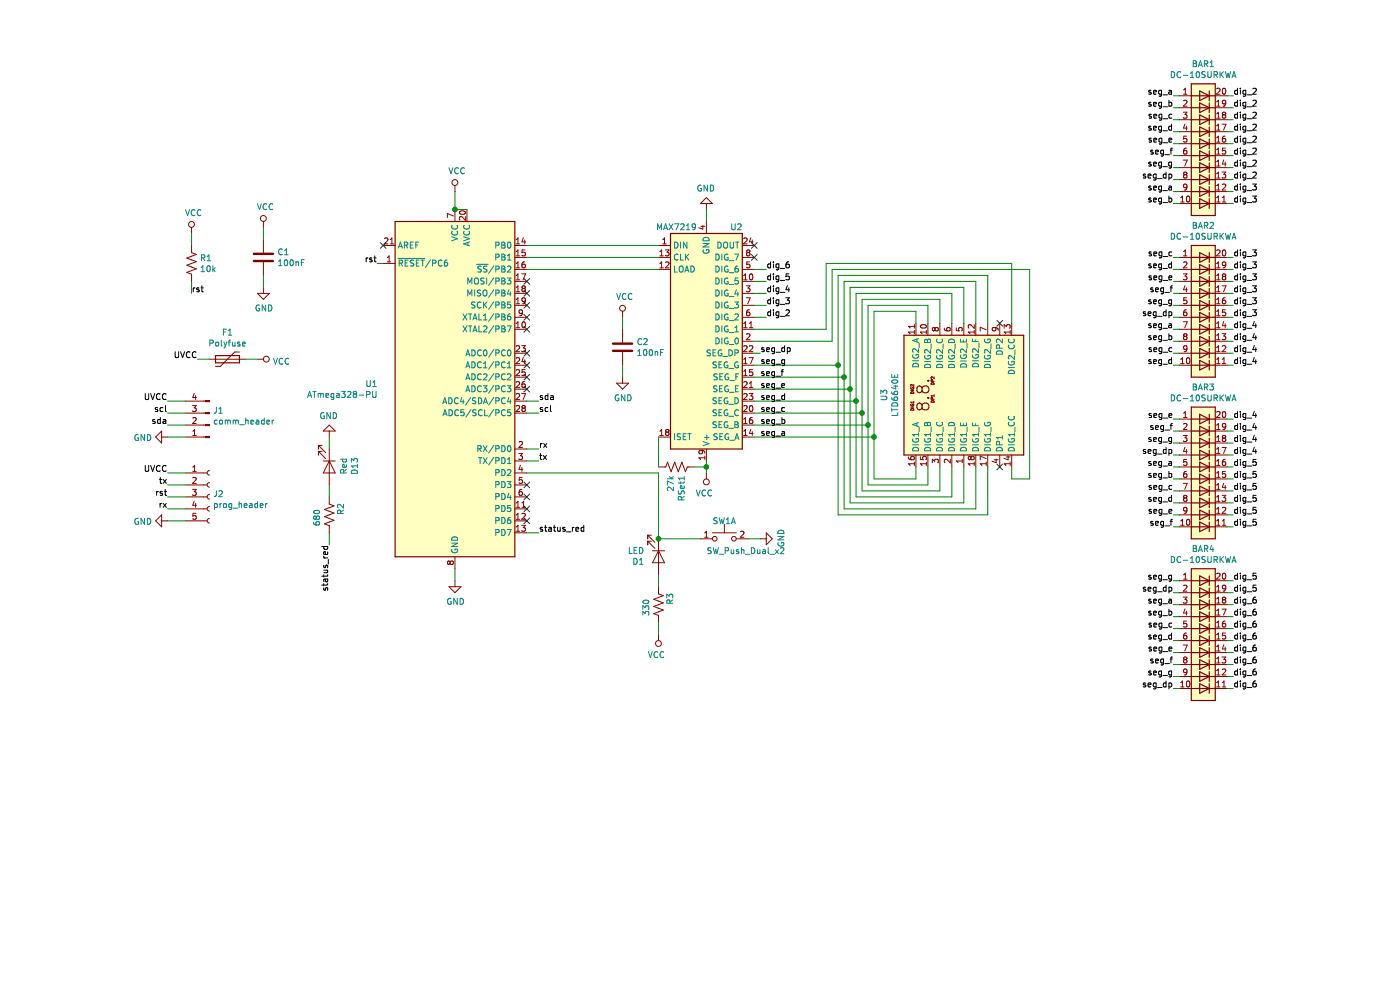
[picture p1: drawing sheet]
EESchema Schematic File Version 4
LIBS:NeedyCapacitorDischarge-cache
EELAYER 29 0
EELAYER END
$Descr A4 11693 8268
encoding utf-8
Sheet 1 1
Title ""
Date ""
Rev ""
Comp ""
Comment1 ""
Comment2 ""
Comment3 ""
Comment4 ""
$EndDescr
$Comp
L MCU_Microchip_ATmega:ATmega328-PU U1
U 1 1
P 3800 3250
F 0 "U1" H 3156 3296 50  0000 R CNN
F 1 "ATmega328-PU" H 3156 3205 50  0000 R CNN
F 2 "Package_DIP:DIP-28_W7.62mm" H 3800 3250 50  0001 C CIN
F 3 "http://ww1.microchip.com/downloads/en/DeviceDoc/ATmega328_P%20AVR%20MCU%20with%20picoPower%20Technology%20Data%20Sheet%2040001984A.pdf" H 3800 3250 50  0001 C CNN
	1    3800 3250
	1    0    0    -1  
$EndComp
$Comp
L Device:C C1
U 1 1
P 2200 2150
F 0 "C1" H 2315 2196 50  0000 L CNN
F 1 "100nF" H 2315 2105 50  0000 L CNN
F 2 "" H 2238 2000 50  0001 C CNN
F 3 "~" H 2200 2150 50  0001 C CNN
	1    2200 2150
	1    0    0    -1  
$EndComp
Wire Wire Line
	3900 1750 3800 1750
$Comp
L power:VCC #PWR08
U 1 1
P 3800 1600
F 0 "#PWR08" H 3800 1450 50  0001 C CNN
F 1 "VCC" H 3817 1773 50  0000 C CNN
F 2 "" H 3800 1600 50  0001 C CNN
F 3 "" H 3800 1600 50  0001 C CNN
	1    3800 1600
	1    0    0    -1  
$EndComp
$Comp
L power:GND #PWR09
U 1 1
P 3800 4850
F 0 "#PWR09" H 3800 4600 50  0001 C CNN
F 1 "GND" H 3805 4677 50  0000 C CNN
F 2 "" H 3800 4850 50  0001 C CNN
F 3 "" H 3800 4850 50  0001 C CNN
	1    3800 4850
	1    0    0    -1  
$EndComp
Wire Wire Line
	3800 1750 3800 1600
Connection ~ 3800 1750
$Comp
L power:VCC #PWR06
U 1 1
P 2200 1900
F 0 "#PWR06" H 2200 1750 50  0001 C CNN
F 1 "VCC" H 2217 2073 50  0000 C CNN
F 2 "" H 2200 1900 50  0001 C CNN
F 3 "" H 2200 1900 50  0001 C CNN
	1    2200 1900
	1    0    0    -1  
$EndComp
Wire Wire Line
	3800 4850 3800 4750
$Comp
L power:GND #PWR07
U 1 1
P 2200 2400
F 0 "#PWR07" H 2200 2150 50  0001 C CNN
F 1 "GND" H 2205 2227 50  0000 C CNN
F 2 "" H 2200 2400 50  0001 C CNN
F 3 "" H 2200 2400 50  0001 C CNN
	1    2200 2400
	1    0    0    -1  
$EndComp
Wire Wire Line
	2200 2400 2200 2300
Wire Wire Line
	2200 2000 2200 1900
$Comp
L power:VCC #PWR05
U 1 1
P 1600 1950
F 0 "#PWR05" H 1600 1800 50  0001 C CNN
F 1 "VCC" H 1617 2123 50  0000 C CNN
F 2 "" H 1600 1950 50  0001 C CNN
F 3 "" H 1600 1950 50  0001 C CNN
	1    1600 1950
	1    0    0    -1  
$EndComp
Wire Wire Line
	1600 2050 1600 1950
Wire Wire Line
	1600 2350 1600 2450
Text Label 1600 2450 0    50   ~ 0
rst
Wire Wire Line
	3200 2200 3150 2200
Text Label 3150 2200 2    50   ~ 0
rst
$Comp
L Connector:Conn_01x05_Female J2
U 1 1
P 1750 4150
F 0 "J2" H 1778 4176 50  0000 L CNN
F 1 "prog_header" H 1778 4085 50  0000 L CNN
F 2 "" H 1750 4150 50  0001 C CNN
F 3 "~" H 1750 4150 50  0001 C CNN
	1    1750 4150
	1    0    0    -1  
$EndComp
$Comp
L Connector:Conn_01x04_Male J1
U 1 1
P 1750 3550
F 0 "J1" H 1722 3432 50  0000 R CNN
F 1 "comm_header" H 1722 3523 50  0000 R CNN
F 2 "" H 1750 3550 50  0001 C CNN
F 3 "~" H 1750 3550 50  0001 C CNN
	1    1750 3550
	-1   0    0    1   
$EndComp
$Comp
L power:VCC #PWR01
U 1 1
P 2150 3000
F 0 "#PWR01" H 2150 2850 50  0001 C CNN
F 1 "VCC" V 2168 3127 50  0000 L CNN
F 2 "" H 2150 3000 50  0001 C CNN
F 3 "" H 2150 3000 50  0001 C CNN
	1    2150 3000
	0    1    1    0   
$EndComp
$Comp
L power:GND #PWR02
U 1 1
P 1400 3650
F 0 "#PWR02" H 1400 3400 50  0001 C CNN
F 1 "GND" V 1405 3522 50  0000 R CNN
F 2 "" H 1400 3650 50  0001 C CNN
F 3 "" H 1400 3650 50  0001 C CNN
	1    1400 3650
	0    1    1    0   
$EndComp
$Comp
L power:GND #PWR04
U 1 1
P 1400 4350
F 0 "#PWR04" H 1400 4100 50  0001 C CNN
F 1 "GND" V 1405 4222 50  0000 R CNN
F 2 "" H 1400 4350 50  0001 C CNN
F 3 "" H 1400 4350 50  0001 C CNN
	1    1400 4350
	0    1    1    0   
$EndComp
Wire Wire Line
	1550 4150 1400 4150
Wire Wire Line
	1550 3950 1400 3950
Wire Wire Line
	1400 4350 1550 4350
Wire Wire Line
	1550 3650 1400 3650
Wire Wire Line
	1400 3350 1550 3350
Text Label 1400 4150 2    50   ~ 0
rst
Wire Wire Line
	4400 3450 4500 3450
Text Label 4500 3450 0    50   ~ 0
scl
Wire Wire Line
	4400 3750 4500 3750
Text Label 4500 3850 0    50   ~ 0
tx
Text Label 4500 3750 0    50   ~ 0
rx
Wire Wire Line
	4500 3850 4400 3850
Wire Wire Line
	1550 3450 1400 3450
Wire Wire Line
	1400 3550 1550 3550
Wire Wire Line
	1550 4050 1400 4050
Wire Wire Line
	1400 4250 1550 4250
Text Label 1400 3550 2    50   ~ 0
sda
Text Label 1400 3450 2    50   ~ 0
scl
Text Label 1400 4250 2    50   ~ 0
rx
Text Label 1400 4050 2    50   ~ 0
tx
$Comp
L Device:R_US R1
U 1 1
P 1600 2200
F 0 "R1" H 1668 2246 50  0000 L CNN
F 1 "10k" H 1668 2155 50  0000 L CNN
F 2 "" V 1640 2190 50  0001 C CNN
F 3 "~" H 1600 2200 50  0001 C CNN
	1    1600 2200
	1    0    0    -1  
$EndComp
NoConn ~ 3200 2050
Wire Wire Line
	4400 3350 4500 3350
Text Label 4500 3350 0    50   ~ 0
sda
$Comp
L power:GND #PWR011
U 1 1
P 2750 3650
F 0 "#PWR011" H 2750 3400 50  0001 C CNN
F 1 "GND" H 2755 3477 50  0000 C CNN
F 2 "" H 2750 3650 50  0001 C CNN
F 3 "" H 2750 3650 50  0001 C CNN
	1    2750 3650
	-1   0    0    1   
$EndComp
Wire Wire Line
	2750 3650 2750 3750
Wire Wire Line
	2750 4450 2750 4550
Wire Wire Line
	4400 4450 4500 4450
Text Label 4500 4450 0    50   ~ 0
status_red
Text Label 2750 4550 3    50   ~ 0
status_red
$Comp
L Display_Character:DC56-11EWA U3
U 1 1
P 8050 3300
F 0 "U3" H 8050 3967 50  0000 C CNN
F 1 "LTD6640E" H 8050 3876 50  0000 C CNN
F 2 "Display_7Segment:DA56-11SURKWA" H 8070 2650 50  0001 C CNN
F 3 "http://www.kingbrightusa.com/images/catalog/SPEC/DC56-11EWA.pdf" H 7930 3400 50  0001 C CNN
	1    8050 3300
	0    -1   -1   0   
$EndComp
$Comp
L Driver_LED:MAX7219 U2
U 1 1
P 5900 2850
F 0 "U2" H 6150 1900 50  0000 C CNN
F 1 "MAX7219" H 5650 1900 50  0000 C CNN
F 2 "" H 5850 2900 50  0001 C CNN
F 3 "https://datasheets.maximintegrated.com/en/ds/MAX7219-MAX7221.pdf" H 5950 2700 50  0001 C CNN
	1    5900 2850
	1    0    0    1   
$EndComp
$Comp
L Device:R_US RSet1
U 1 1
P 5650 3900
F 0 "RSet1" H 5718 3946 50  0000 L CNN
F 1 "27k" H 5718 3855 50  0000 L CNN
F 2 "" V 5690 3890 50  0001 C CNN
F 3 "~" H 5650 3900 50  0001 C CNN
	1    5650 3900
	0    1    1    0   
$EndComp
Wire Wire Line
	4400 2050 5500 2050
Wire Wire Line
	5500 2150 4400 2150
Wire Wire Line
	4400 2250 5500 2250
$Comp
L power:VCC #PWR015
U 1 1
P 5900 3950
F 0 "#PWR015" H 5900 3800 50  0001 C CNN
F 1 "VCC" H 5917 4123 50  0000 C CNN
F 2 "" H 5900 3950 50  0001 C CNN
F 3 "" H 5900 3950 50  0001 C CNN
	1    5900 3950
	-1   0    0    1   
$EndComp
$Comp
L power:GND #PWR014
U 1 1
P 5900 1750
F 0 "#PWR014" H 5900 1500 50  0001 C CNN
F 1 "GND" H 5905 1577 50  0000 C CNN
F 2 "" H 5900 1750 50  0001 C CNN
F 3 "" H 5900 1750 50  0001 C CNN
	1    5900 1750
	-1   0    0    1   
$EndComp
Wire Wire Line
	5900 1750 5900 1850
Wire Wire Line
	5900 3850 5900 3900
Wire Wire Line
	5500 3900 5500 3650
Wire Wire Line
	5800 3900 5900 3900
Connection ~ 5900 3900
Wire Wire Line
	5900 3900 5900 3950
$Comp
L Device:C C2
U 1 1
P 5200 2900
F 0 "C2" H 5315 2946 50  0000 L CNN
F 1 "100nF" H 5315 2855 50  0000 L CNN
F 2 "" H 5238 2750 50  0001 C CNN
F 3 "~" H 5200 2900 50  0001 C CNN
	1    5200 2900
	1    0    0    -1  
$EndComp
$Comp
L power:VCC #PWR012
U 1 1
P 5200 2650
F 0 "#PWR012" H 5200 2500 50  0001 C CNN
F 1 "VCC" H 5217 2823 50  0000 C CNN
F 2 "" H 5200 2650 50  0001 C CNN
F 3 "" H 5200 2650 50  0001 C CNN
	1    5200 2650
	1    0    0    -1  
$EndComp
$Comp
L power:GND #PWR013
U 1 1
P 5200 3150
F 0 "#PWR013" H 5200 2900 50  0001 C CNN
F 1 "GND" H 5205 2977 50  0000 C CNN
F 2 "" H 5200 3150 50  0001 C CNN
F 3 "" H 5200 3150 50  0001 C CNN
	1    5200 3150
	1    0    0    -1  
$EndComp
Wire Wire Line
	5200 3150 5200 3050
Wire Wire Line
	5200 2650 5200 2750
Wire Wire Line
	7650 3900 7650 4000
Wire Wire Line
	7650 4000 7300 4000
Wire Wire Line
	7300 4000 7300 3650
Wire Wire Line
	7300 3650 6300 3650
Wire Wire Line
	7650 2700 7650 2600
Wire Wire Line
	7650 2600 7300 2600
Wire Wire Line
	7300 2600 7300 3650
Connection ~ 7300 3650
Wire Wire Line
	7750 3900 7750 4050
Wire Wire Line
	7750 4050 7250 4050
Wire Wire Line
	7250 4050 7250 3550
Wire Wire Line
	7250 3550 6300 3550
Wire Wire Line
	6300 3450 7200 3450
Wire Wire Line
	7200 3450 7200 4100
Wire Wire Line
	7200 4100 7850 4100
Wire Wire Line
	7850 4100 7850 3900
Wire Wire Line
	7950 3900 7950 4150
Wire Wire Line
	7950 4150 7150 4150
Wire Wire Line
	7150 4150 7150 3350
Wire Wire Line
	7150 3350 6300 3350
Wire Wire Line
	6300 3250 7100 3250
Wire Wire Line
	7100 3250 7100 4200
Wire Wire Line
	7100 4200 8050 4200
Wire Wire Line
	8050 4200 8050 3900
Wire Wire Line
	8150 3900 8150 4250
Wire Wire Line
	8150 4250 7050 4250
Wire Wire Line
	7050 4250 7050 3150
Wire Wire Line
	7050 3150 6300 3150
Wire Wire Line
	7000 4300 8250 4300
Wire Wire Line
	8250 4300 8250 3900
Wire Wire Line
	7750 2700 7750 2550
Wire Wire Line
	7750 2550 7250 2550
Wire Wire Line
	7250 2550 7250 3550
Connection ~ 7250 3550
Wire Wire Line
	7200 3450 7200 2500
Wire Wire Line
	7200 2500 7850 2500
Wire Wire Line
	7850 2500 7850 2700
Connection ~ 7200 3450
Wire Wire Line
	7950 2700 7950 2450
Wire Wire Line
	7950 2450 7150 2450
Wire Wire Line
	7150 2450 7150 3350
Connection ~ 7150 3350
Wire Wire Line
	7100 3250 7100 2400
Wire Wire Line
	7100 2400 8050 2400
Wire Wire Line
	8050 2400 8050 2700
Connection ~ 7100 3250
Wire Wire Line
	8150 2700 8150 2350
Wire Wire Line
	8150 2350 7050 2350
Wire Wire Line
	7050 2350 7050 3150
Connection ~ 7050 3150
Wire Wire Line
	7000 2300 8250 2300
Wire Wire Line
	8250 2300 8250 2700
NoConn ~ 8350 3900
NoConn ~ 8350 2700
Wire Wire Line
	8450 3900 8450 4000
Wire Wire Line
	8450 4000 8600 4000
Wire Wire Line
	8600 4000 8600 2250
Wire Wire Line
	8600 2250 6950 2250
Wire Wire Line
	6950 2250 6950 2850
Wire Wire Line
	6950 2850 6300 2850
Wire Wire Line
	6300 2750 6900 2750
Wire Wire Line
	6900 2750 6900 2200
Wire Wire Line
	6900 2200 8450 2200
Wire Wire Line
	8450 2200 8450 2700
Wire Wire Line
	7000 2300 7000 3050
Text Label 6350 3250 0    50   ~ 0
seg_e
Text Label 6350 3350 0    50   ~ 0
seg_d
Text Label 6350 3450 0    50   ~ 0
seg_c
Text Label 6350 3550 0    50   ~ 0
seg_b
Text Label 6350 3650 0    50   ~ 0
seg_a
Wire Wire Line
	6300 2650 6400 2650
Wire Wire Line
	6300 2550 6400 2550
Text Label 6400 2650 0    50   ~ 0
dig_2
Text Label 6400 2550 0    50   ~ 0
dig_3
NoConn ~ 4400 2350
NoConn ~ 4400 2450
NoConn ~ 4400 2550
NoConn ~ 4400 2650
NoConn ~ 4400 2750
NoConn ~ 4400 2950
NoConn ~ 4400 3050
NoConn ~ 4400 3150
NoConn ~ 4400 3250
Wire Wire Line
	6300 3050 7000 3050
Connection ~ 7000 3050
Wire Wire Line
	7000 3050 7000 4300
NoConn ~ 6300 2050
$Comp
L Device:LED D13
U 1 1
P 2750 3900
F 0 "D13" H 2743 4116 50  0000 C CNN
F 1 "Red" H 2743 4025 50  0000 C CNN
F 2 "" H 2750 3900 50  0001 C CNN
F 3 "~" H 2750 3900 50  0001 C CNN
	1    2750 3900
	0    1    1    0   
$EndComp
NoConn ~ 4400 4350
$Comp
L LED:HDSP-4830_2 BAR1
U 1 1
P 10050 1200
F 0 "BAR1" H 10050 1867 50  0000 C CNN
F 1 "DC-10SURKWA" H 10050 1776 50  0000 C CNN
F 2 "Display:HDSP-4830" H 10050 400 50  0001 C CNN
F 3 "https://docs.broadcom.com/docs/AV02-1798EN" H 8050 1400 50  0001 C CNN
	1    10050 1200
	1    0    0    -1  
$EndComp
Wire Wire Line
	9850 800  9800 800 
Wire Wire Line
	9850 900  9800 900 
Wire Wire Line
	9800 1000 9850 1000
Wire Wire Line
	9850 1100 9800 1100
Wire Wire Line
	9800 1200 9850 1200
Wire Wire Line
	9800 1300 9850 1300
Wire Wire Line
	9800 1400 9850 1400
Wire Wire Line
	9800 1500 9850 1500
Wire Wire Line
	9800 1600 9850 1600
Wire Wire Line
	9800 1700 9850 1700
Wire Wire Line
	10300 800  10250 800 
Wire Wire Line
	10300 900  10250 900 
Wire Wire Line
	10300 1000 10250 1000
Wire Wire Line
	10300 1100 10250 1100
Wire Wire Line
	10300 1200 10250 1200
Wire Wire Line
	10300 1300 10250 1300
Wire Wire Line
	10300 1400 10250 1400
Wire Wire Line
	10300 1500 10250 1500
Wire Wire Line
	10300 1600 10250 1600
Wire Wire Line
	10300 1700 10250 1700
$Comp
L LED:HDSP-4830_2 BAR2
U 1 1
P 10050 2550
F 0 "BAR2" H 10050 3217 50  0000 C CNN
F 1 "DC-10SURKWA" H 10050 3126 50  0000 C CNN
F 2 "Display:HDSP-4830" H 10050 1750 50  0001 C CNN
F 3 "https://docs.broadcom.com/docs/AV02-1798EN" H 8050 2750 50  0001 C CNN
	1    10050 2550
	1    0    0    -1  
$EndComp
Wire Wire Line
	9850 2150 9800 2150
Wire Wire Line
	9850 2250 9800 2250
Wire Wire Line
	9800 2350 9850 2350
Wire Wire Line
	9850 2450 9800 2450
Wire Wire Line
	9800 2550 9850 2550
Wire Wire Line
	9800 2650 9850 2650
Wire Wire Line
	9800 2750 9850 2750
Wire Wire Line
	9800 2850 9850 2850
Wire Wire Line
	9800 2950 9850 2950
Wire Wire Line
	9800 3050 9850 3050
Wire Wire Line
	10300 2150 10250 2150
Wire Wire Line
	10300 2250 10250 2250
Wire Wire Line
	10300 2350 10250 2350
Wire Wire Line
	10300 2450 10250 2450
Wire Wire Line
	10300 2550 10250 2550
Wire Wire Line
	10300 2650 10250 2650
Wire Wire Line
	10300 2750 10250 2750
Wire Wire Line
	10300 2850 10250 2850
Wire Wire Line
	10300 2950 10250 2950
Wire Wire Line
	10300 3050 10250 3050
$Comp
L LED:HDSP-4830_2 BAR3
U 1 1
P 10050 3900
F 0 "BAR3" H 10050 4567 50  0000 C CNN
F 1 "DC-10SURKWA" H 10050 4476 50  0000 C CNN
F 2 "Display:HDSP-4830" H 10050 3100 50  0001 C CNN
F 3 "https://docs.broadcom.com/docs/AV02-1798EN" H 8050 4100 50  0001 C CNN
	1    10050 3900
	1    0    0    -1  
$EndComp
Wire Wire Line
	9850 3500 9800 3500
Wire Wire Line
	9850 3600 9800 3600
Wire Wire Line
	9800 3700 9850 3700
Wire Wire Line
	9850 3800 9800 3800
Wire Wire Line
	9800 3900 9850 3900
Wire Wire Line
	9800 4000 9850 4000
Wire Wire Line
	9800 4100 9850 4100
Wire Wire Line
	9800 4200 9850 4200
Wire Wire Line
	9800 4300 9850 4300
Wire Wire Line
	9800 4400 9850 4400
Wire Wire Line
	10300 3500 10250 3500
Wire Wire Line
	10300 3600 10250 3600
Wire Wire Line
	10300 3700 10250 3700
Wire Wire Line
	10300 3800 10250 3800
Wire Wire Line
	10300 3900 10250 3900
Wire Wire Line
	10300 4000 10250 4000
Wire Wire Line
	10300 4100 10250 4100
Wire Wire Line
	10300 4200 10250 4200
Wire Wire Line
	10300 4300 10250 4300
Wire Wire Line
	10300 4400 10250 4400
$Comp
L LED:HDSP-4830_2 BAR4
U 1 1
P 10050 5250
F 0 "BAR4" H 10050 5917 50  0000 C CNN
F 1 "DC-10SURKWA" H 10050 5826 50  0000 C CNN
F 2 "Display:HDSP-4830" H 10050 4450 50  0001 C CNN
F 3 "https://docs.broadcom.com/docs/AV02-1798EN" H 8050 5450 50  0001 C CNN
	1    10050 5250
	1    0    0    -1  
$EndComp
Wire Wire Line
	9850 4850 9800 4850
Wire Wire Line
	9850 4950 9800 4950
Wire Wire Line
	9800 5050 9850 5050
Wire Wire Line
	9850 5150 9800 5150
Wire Wire Line
	9800 5250 9850 5250
Wire Wire Line
	9800 5350 9850 5350
Wire Wire Line
	9800 5450 9850 5450
Wire Wire Line
	9800 5550 9850 5550
Wire Wire Line
	9800 5650 9850 5650
Wire Wire Line
	9800 5750 9850 5750
Wire Wire Line
	10300 4850 10250 4850
Wire Wire Line
	10300 4950 10250 4950
Wire Wire Line
	10300 5050 10250 5050
Wire Wire Line
	10300 5150 10250 5150
Wire Wire Line
	10300 5250 10250 5250
Wire Wire Line
	10300 5350 10250 5350
Wire Wire Line
	10300 5450 10250 5450
Wire Wire Line
	10300 5550 10250 5550
Wire Wire Line
	10300 5650 10250 5650
Wire Wire Line
	10300 5750 10250 5750
Text Label 6350 3150 0    50   ~ 0
seg_f
Text Label 6350 3050 0    50   ~ 0
seg_g
Text Label 6350 2950 0    50   ~ 0
seg_dp
Wire Wire Line
	6350 2950 6300 2950
Wire Wire Line
	6400 2450 6300 2450
Wire Wire Line
	6400 2350 6300 2350
Wire Wire Line
	6400 2250 6300 2250
Text Label 6400 2450 0    50   ~ 0
dig_4
Text Label 6400 2350 0    50   ~ 0
dig_5
Text Label 6400 2250 0    50   ~ 0
dig_6
Text Label 10300 800  0    50   ~ 0
dig_2
Text Label 10300 900  0    50   ~ 0
dig_2
Text Label 10300 1000 0    50   ~ 0
dig_2
Text Label 10300 1100 0    50   ~ 0
dig_2
Text Label 10300 1200 0    50   ~ 0
dig_2
Text Label 10300 1300 0    50   ~ 0
dig_2
Text Label 10300 1400 0    50   ~ 0
dig_2
Text Label 10300 1500 0    50   ~ 0
dig_2
Text Label 10300 1600 0    50   ~ 0
dig_3
Text Label 10300 1700 0    50   ~ 0
dig_3
Text Label 10300 2150 0    50   ~ 0
dig_3
Text Label 10300 2250 0    50   ~ 0
dig_3
Text Label 10300 2350 0    50   ~ 0
dig_3
Text Label 10300 2450 0    50   ~ 0
dig_3
Text Label 10300 2550 0    50   ~ 0
dig_3
Text Label 10300 2650 0    50   ~ 0
dig_3
Text Label 10300 2750 0    50   ~ 0
dig_4
Text Label 10300 2850 0    50   ~ 0
dig_4
Text Label 10300 2950 0    50   ~ 0
dig_4
Text Label 10300 3050 0    50   ~ 0
dig_4
Text Label 10300 3500 0    50   ~ 0
dig_4
Text Label 10300 3600 0    50   ~ 0
dig_4
Text Label 10300 3700 0    50   ~ 0
dig_4
Text Label 10300 3800 0    50   ~ 0
dig_4
Text Label 10300 3900 0    50   ~ 0
dig_5
Text Label 10300 4000 0    50   ~ 0
dig_5
Text Label 10300 4100 0    50   ~ 0
dig_5
Text Label 10300 4200 0    50   ~ 0
dig_5
Text Label 10300 4300 0    50   ~ 0
dig_5
Text Label 10300 4400 0    50   ~ 0
dig_5
Text Label 10300 4850 0    50   ~ 0
dig_5
Text Label 10300 4950 0    50   ~ 0
dig_5
NoConn ~ 6300 2150
Text Label 10300 5050 0    50   ~ 0
dig_6
Text Label 10300 5150 0    50   ~ 0
dig_6
Text Label 10300 5250 0    50   ~ 0
dig_6
Text Label 10300 5350 0    50   ~ 0
dig_6
Text Label 10300 5450 0    50   ~ 0
dig_6
Text Label 10300 5550 0    50   ~ 0
dig_6
Text Label 10300 5650 0    50   ~ 0
dig_6
Text Label 10300 5750 0    50   ~ 0
dig_6
Text Label 9800 800  2    50   ~ 0
seg_a
Text Label 9800 1600 2    50   ~ 0
seg_a
Text Label 9800 2750 2    50   ~ 0
seg_a
Text Label 9800 3900 2    50   ~ 0
seg_a
Text Label 9800 5050 2    50   ~ 0
seg_a
Text Label 9800 900  2    50   ~ 0
seg_b
Text Label 9800 1000 2    50   ~ 0
seg_c
Text Label 9800 1100 2    50   ~ 0
seg_d
Text Label 9800 1200 2    50   ~ 0
seg_e
Text Label 9800 1300 2    50   ~ 0
seg_f
Text Label 9800 1400 2    50   ~ 0
seg_g
Text Label 9800 1500 2    50   ~ 0
seg_dp
Text Label 9800 1700 2    50   ~ 0
seg_b
Text Label 9800 2150 2    50   ~ 0
seg_c
Text Label 9800 2250 2    50   ~ 0
seg_d
Text Label 9800 2350 2    50   ~ 0
seg_e
Text Label 9800 2450 2    50   ~ 0
seg_f
Text Label 9800 2550 2    50   ~ 0
seg_g
Text Label 9800 2650 2    50   ~ 0
seg_dp
Text Label 9800 2850 2    50   ~ 0
seg_b
Text Label 9800 2950 2    50   ~ 0
seg_c
Text Label 9800 3050 2    50   ~ 0
seg_d
Text Label 9800 3500 2    50   ~ 0
seg_e
Text Label 9800 3600 2    50   ~ 0
seg_f
Text Label 9800 3700 2    50   ~ 0
seg_g
Text Label 9800 3800 2    50   ~ 0
seg_dp
Text Label 9800 4000 2    50   ~ 0
seg_b
Text Label 9800 4100 2    50   ~ 0
seg_c
Text Label 9800 4200 2    50   ~ 0
seg_d
Text Label 9800 4300 2    50   ~ 0
seg_e
Text Label 9800 4400 2    50   ~ 0
seg_f
Text Label 9800 4850 2    50   ~ 0
seg_g
Text Label 9800 4950 2    50   ~ 0
seg_dp
Text Label 9800 5150 2    50   ~ 0
seg_b
Text Label 9800 5250 2    50   ~ 0
seg_c
Text Label 9800 5350 2    50   ~ 0
seg_d
Text Label 9800 5450 2    50   ~ 0
seg_e
Text Label 9800 5550 2    50   ~ 0
seg_f
Text Label 9800 5650 2    50   ~ 0
seg_g
Text Label 9800 5750 2    50   ~ 0
seg_dp
$Comp
L Device:LED D1
U 1 1
P 5500 4650
F 0 "D1" V 5539 4533 50  0000 R CNN
F 1 "LED" V 5448 4533 50  0000 R CNN
F 2 "" H 5500 4650 50  0001 C CNN
F 3 "~" H 5500 4650 50  0001 C CNN
	1    5500 4650
	0    1    1    0   
$EndComp
$Comp
L Switch:SW_Push_Dual_x2 SW1
U 1 1
P 6050 4500
F 0 "SW1" H 5950 4650 50  0000 L CNN
F 1 "SW_Push_Dual_x2" H 5900 4400 50  0000 L CNN
F 2 "" H 6050 4700 50  0001 C CNN
F 3 "~" H 6050 4700 50  0001 C CNN
	1    6050 4500
	1    0    0    -1  
$EndComp
Wire Wire Line
	4400 3950 5500 3950
Wire Wire Line
	5500 3950 5500 4500
$Comp
L power:GND #PWR016
U 1 1
P 6350 4500
F 0 "#PWR016" H 6350 4250 50  0001 C CNN
F 1 "GND" H 6355 4327 50  0000 C CNN
F 2 "" H 6350 4500 50  0001 C CNN
F 3 "" H 6350 4500 50  0001 C CNN
	1    6350 4500
	0    -1   -1   0   
$EndComp
Wire Wire Line
	6350 4500 6250 4500
$Comp
L Device:R_US R3
U 1 1
P 5500 5050
F 0 "R3" V 5400 4950 50  0000 L CNN
F 1 "330" V 5600 5000 50  0000 L CNN
F 2 "" V 5540 5040 50  0001 C CNN
F 3 "~" H 5500 5050 50  0001 C CNN
	1    5500 5050
	-1   0    0    1   
$EndComp
Connection ~ 5500 4500
$Comp
L power:VCC #PWR010
U 1 1
P 5500 5300
F 0 "#PWR010" H 5500 5150 50  0001 C CNN
F 1 "VCC" H 5517 5473 50  0000 C CNN
F 2 "" H 5500 5300 50  0001 C CNN
F 3 "" H 5500 5300 50  0001 C CNN
	1    5500 5300
	-1   0    0    1   
$EndComp
Wire Wire Line
	5500 5300 5500 5200
Wire Wire Line
	5500 4900 5500 4800
$Comp
L Device:R_US R2
U 1 1
P 2750 4300
F 0 "R2" V 2650 4200 50  0000 L CNN
F 1 "680" V 2850 4250 50  0000 L CNN
F 2 "" V 2790 4290 50  0001 C CNN
F 3 "~" H 2750 4300 50  0001 C CNN
	1    2750 4300
	-1   0    0    1   
$EndComp
Wire Wire Line
	2750 4150 2750 4050
Wire Wire Line
	5500 4500 5850 4500
NoConn ~ 4400 4250
NoConn ~ 4400 4150
NoConn ~ 4400 4050
$Comp
L Device:Polyfuse F1
U 1 1
P 1900 3000
F 0 "F1" V 1675 3000 50  0000 C CNN
F 1 "Polyfuse" V 1766 3000 50  0000 C CNN
F 2 "" H 1950 2800 50  0001 L CNN
F 3 "~" H 1900 3000 50  0001 C CNN
	1    1900 3000
	0    1    1    0   
$EndComp
Text Label 1400 3950 2    50   ~ 0
UVCC
Text Label 1400 3350 2    50   ~ 0
UVCC
Text Label 1650 3000 2    50   ~ 0
UVCC
Wire Wire Line
	1650 3000 1750 3000
Wire Wire Line
	2050 3000 2150 3000
$EndSCHEMATC
